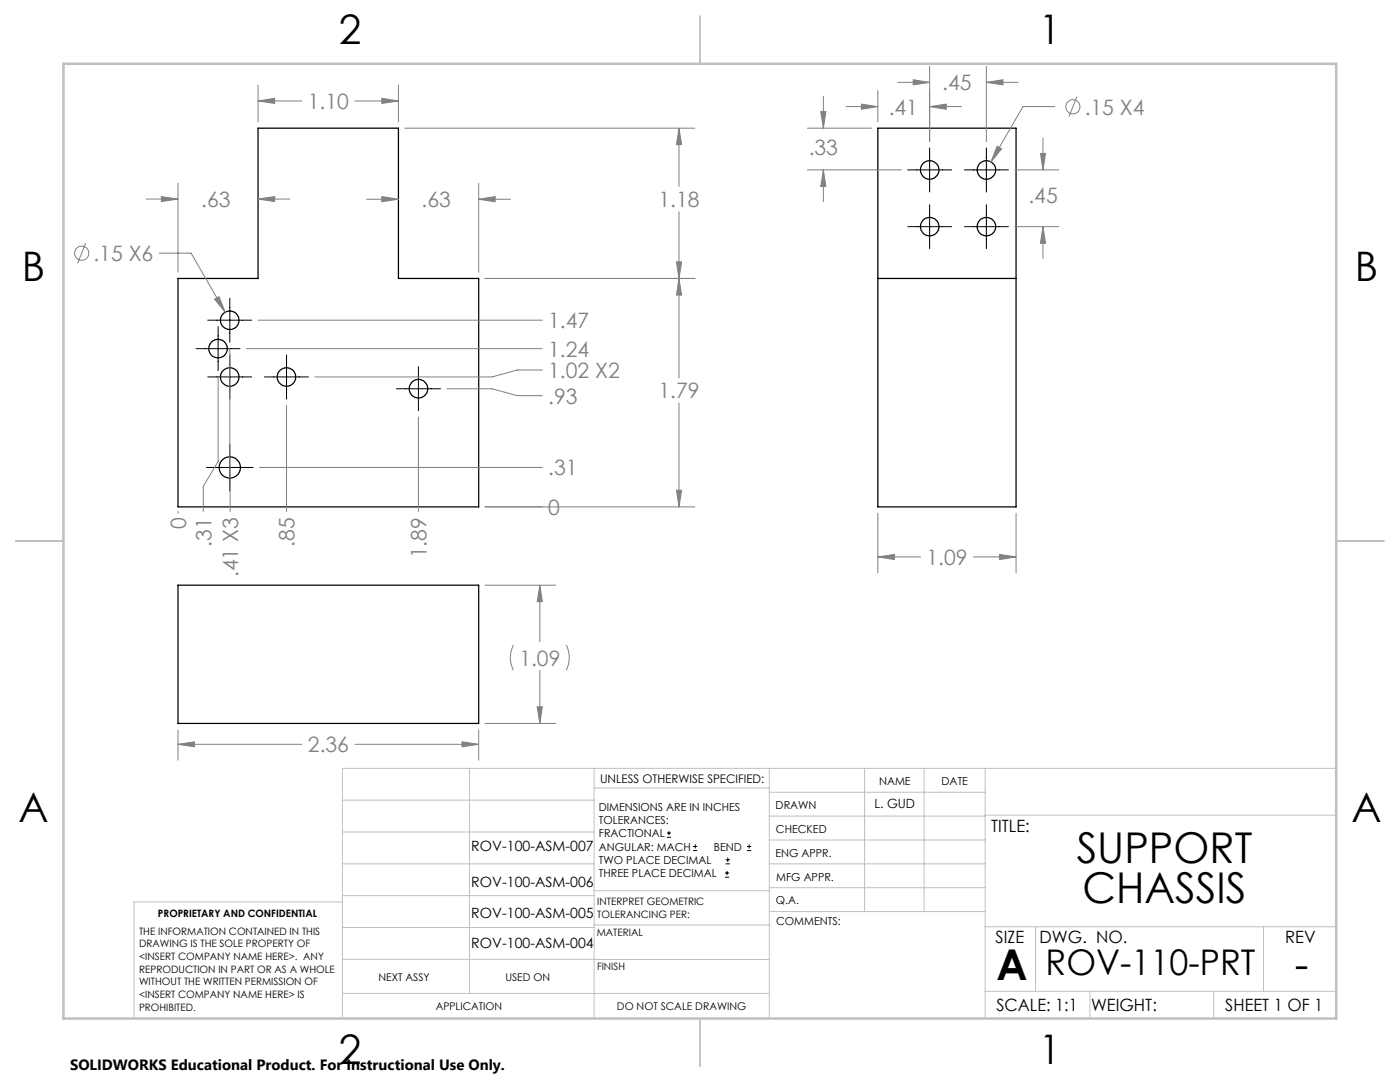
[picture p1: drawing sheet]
<svg xmlns="http://www.w3.org/2000/svg" width="279mm" height="216mm" viewBox="0 0 279 216" stroke-linecap="round" stroke-linejoin="round" font-family="sans-serif">
<g fill="none" stroke="#000" stroke-width=".25">
<path d="M51.5 25.6h28v30h16v45.5h-60v-45.5h16zM175.2 25.6h27.6v75.5h-27.6zM175.2 55.6h27.6M35.5 116.8h60v27.6h-60z"/>
<circle cx="185.5" cy="33.9" r="1.84"/>
<circle cx="196.9" cy="33.9" r="1.84"/>
<circle cx="185.5" cy="45.2" r="1.84"/>
<circle cx="196.9" cy="45.2" r="1.84"/>
<circle cx="43.5" cy="69.6" r="1.85"/>
<circle cx="45.8" cy="75.2" r="1.85"/>
<circle cx="45.8" cy="63.9" r="1.85"/>
<circle cx="57.2" cy="75.2" r="1.85"/>
<circle cx="83.5" cy="77.6" r="1.85"/>
<circle cx="45.9" cy="93.3" r="2.13"/>
</g>
<g fill="none" stroke="#808080" stroke-width=".2">
<path d="M51.5 17v7.3M76.2 19.6l3.3 .5-3.3 .5zM79.5 17v7.3M164.3 19.2v6.4M175.2 18.1v6.2M179.2 16.4h6.3M182.2 15.9l3.3 .5-3.3 .5zM185.5 13.3v15M196.8 16.4l3.4-.5v1zM196.8 13.3v15M196.8 16.4h6.4M214.9 19.3l-1.6 4"/>
<path d="M29.2 39.7h6.3M32.2 39.2l3.3 .5-3.3 .5zM35.5 36.5v17.8M51.5 20.1l3.3-.5v1zM51.5 39.7l3.3-.5v1zM51.5 20.1h8.8M51.5 39.7h6.4M70.8 20.1h8.7M73.2 39.8h6.3M76.2 39.2l3.3 .6-3.3 .5zM80.8 25.6h57.9M95.5 39.8l3.3-.6v1.1z"/>
<path d="M95.5 36.6v17.7M95.5 39.8h6.4M135.5 25.6l.5 3.3h-1zM135.5 25.6v11.6M161.1 25.6h12.8M161.1 33.9h18.8M163.8 22.3h1l-.5 3.3zM164.3 33.9l.5 3.3h-1zM164.3 33.9v6.4M168.8 21.3h6.4M171.9 20.8l3.3 .5-3.3 .5zM185.5 21.3l3.3-.5v1z"/>
<path d="M185.5 21.3h6.4M199 29.2l.9 .5-2.1 2.6zM202.5 33.9h8.8M207.6 30.6h1.1l-.6 3.3zM208.1 27.6v6.3M210.5 21.3h-6.3l-6.4 11M17.1 48.5l-1.6 4M31.8 50.5h6.3l6.8 11.8M42.8 59.7l.9-.5 1.2 3.1zM96.8 55.6h41.9M135 52.2h1l-.5 3.4zM135.5 55.6l.5 3.3h-1z"/>
<path d="M135.5 42.3v33.1M202.5 45.2h8.8M208.1 45.2l.6 3.3h-1.1zM208.1 45.2v6.4M43.5 75.2v16.9l-2.9 4.9v5.1M45.9 69.6v32.5M49.2 69.6h59M51.5 63.9h56.7M89.2 77.6h9l5 1.4h5M108.2 73.8h-5l-5 1.4h-35.4M51.8 93.3h56.4M57.2 80.9v21.2"/>
<path d="M83.5 83.2v18.9M135 97.8h1l-.5 3.3zM135.5 80.4v20.7M35.5 102.1v.3M96.8 101.1h41.9M96.8 116.8h14.1M107.7 116.8l.5 3.3h-1zM107.7 116.8v11.3M175.2 111.1l3.3-.5v1.1zM175.2 102.4v11.9M175.2 111.1h8.5M194.3 111.1h8.5"/>
<path d="M199.5 110.6l3.3 .5-3.3 .6zM202.8 102.4v11.9M102.4 128.7a5.6 5.6 0 0 0 0 5M107.7 133.7v10.7M113 128.7a5.6 5.6 0 0 1 0 5M35.5 148.5l3.3-.5v1zM35.5 145.6v6.1M35.5 148.5h24.8M70.8 148.5h24.7M92.2 148l3.3 .5-3.3 .5zM95.5 145.6v6.1M96.8 144.4h14.1"/>
<path d="M107.2 141h1l-.5 3.4z"/>
<circle cx="214.1" cy="21.3" r="1.41"/>
<circle cx="16.3" cy="50.5" r="1.41"/>
</g>
<g fill="none" stroke="#000" stroke-width=".2">
<path d="M181.2 33.9h8.7M185.5 29.5v8.8M192.5 33.9h8.8M196.8 29.5v8.8M45.9 59.5v8.8M181.2 45.2h8.7M185.5 40.9v8.7M192.5 45.2h8.8M196.8 40.9v8.7M39.1 69.6h8.8M41.5 75.2h8.7M41.5 63.9h8.7"/>
<path d="M43.5 65.2v8.7M45.9 70.8v8.8M52.8 75.2h8.8M57.2 70.8v8.8M79.1 77.6h8.8M83.5 73.2v8.8M41.2 93.3h9.3M45.9 88.6v9.4M133.1 167.1h.8M133.1 166.2h.8M133.5 165.8v.9M138.3 169.7h.8"/>
<path d="M138.3 168.9h.8M138.7 168.5v.8M144.7 175h.8M144.7 174.2h.8M144.8 172.4h.9M144.8 171.6h.9M145.1 173.8v.8M145.2 171.1v.9M149.1 169.7h.8M149.1 168.9h.8M149.5 168.5v.8"/>
</g>
<g fill="none" stroke="#c0c0c0" stroke-width=".2">
<path d="M68.3 159.7h50.3M93.7 153.3v44.9M118.6 153.3v49.9M118.6 157.2h34.9M153.5 153.3v49.9M153.5 158.1h43.1M172.5 153.3v28.6M184.4 153.3v28.6M196.6 153.3v49.9M266.7 153.3h-198.4v49.9M68.3 178.7h50.3M68.3 172.4h50.3"/>
<path d="M68.3 166h50.3M68.3 180h-41.6v23.2M118.6 177.7h35M153.5 167.6h43.1M153.5 162.8h43.1M153.5 172.4h43.1M153.5 177.1h43.1M196.6 162.7h70.1M68.3 198.2h85.2M68.3 191.4l85.2 .1M68.3 185.1h50.3M118.6 184.6h35"/>
<path d="M153.6 181.9h43M196.6 197.8h70.1M196.6 184.9h70.1M206.7 184.9v12.9M217.5 197.8v5.4M242.2 197.8v5.4M252.2 184.9v12.9"/>
</g>
<path d="M139.7 3.2v9.5M3.1 107.9h9.6M266.7 107.9h9.5M139.7 203.2v9.6" fill="none" stroke="#c0c0c0" stroke-width=".25"/>
<path d="M12.7 12.7h254v190.5h-254z" fill="none" stroke="#c0c0c0" stroke-width=".5"/>
<path d="M135.5 55.6l.5 3.3h-1zM135 97.8h1l-.5 3.3zM135.5 25.6l.5 3.3h-1zM135 52.2h1l-.5 3.4zM51.5 20.1l3.3-.5v1zM76.2 19.6l3.3 .5-3.3 .5zM42.8 59.7l2.1 2.6-1.2-3.1zM95.5 39.8l3.3-.6v1.1zM76.2 39.2l3.3 .6-3.3 .5zM51.5 39.7l3.3-.5v1zM32.2 39.2l3.3 .5-3.3 .5zM175.2 111.1l3.3-.5v1.1zM199.5 110.6l3.3 .5-3.3 .6zM199 29.2l-1.2 3.1 2.1-2.6zM182.2 15.9l3.3 .5-3.3 .5zM196.8 16.4l3.4-.5v1zM207.6 30.6h1.1l-.6 3.3zM208.1 45.2l.6 3.3h-1.1zM171.9 20.8l3.3 .5-3.3 .5zM185.5 21.3l3.3-.5v1zM163.8 22.3h1l-.5 3.3zM164.3 33.9l.5 3.3h-1zM107.7 116.8l.5 3.3h-1zM107.2 141h1l-.5 3.4zM92.2 148l3.3 .5-3.3 .5zM35.5 148.5l3.3-.5v1z" fill="#808080"/>
<g font-size="8.5">
<text x="214.9" y="172.1">SUPPORT</text>
<text x="216" y="180.2">CHASSIS</text>
<text x="198.9" y="195.5">A</text>
<text x="258.4" y="195.4">-</text>
</g>
<g font-size="8.1">
<text x="67.6" y="8.9">2</text>
<text x="207.3" y="8.9">1</text>
<text x="4.4" y="56.2">B</text>
<text x="270.4" y="56.2">B</text>
<text x="3.7" y="164.1">A</text>
<text x="269.7" y="164.1">A</text>
<text x="67.6" y="212.4">2</text>
<text x="207.3" y="212.4">1</text>
</g>
<text font-size="7.1" x="208.7" y="194.6">ROV-110-PRT</text>
<g font-size="4.2" fill="#808080">
<text x="61.4" y="21.7">1.10</text>
<text x="177.4" y="22.9">.41</text>
<text x="188" y="18">.45</text>
<text x="216.5" y="22.8">.15 X4</text>
<text x="161.4" y="30.9">.33</text>
<text x="40.1" y="41.3">.63</text>
<text x="84.1" y="41.3">.63</text>
<text x="131.4" y="41.3">1.18</text>
<text x="205.2" y="40.5">.45</text>
<text x="18.6" y="52.1">.15 X6</text>
<text x="109.4" y="65.5">1.47</text>
<text x="109.4" y="71.1">1.24</text>
<text x="109.4" y="75.4">1.02 X2</text>
<text x="109.4" y="80.5">.93</text>
<text x="131.4" y="79.5">1.79</text>
<text x="109.4" y="94.9">.31</text>
<text x="37.1" y="105.6" transform="rotate(-90 37.1 105.6)">0</text>
<text x="109.4" y="102.7">0</text>
<text x="42.2" y="109.1" transform="rotate(-90 42.2 109.1)">.31</text>
<text x="58.8" y="109.1" transform="rotate(-90 58.8 109.1)">.85</text>
<text x="85.1" y="111.4" transform="rotate(-90 85.1 111.4)">1.89</text>
<text x="184.9" y="112.7">1.09</text>
<text x="47.6" y="115.2" transform="rotate(-90 47.6 115.2)">.41 X3</text>
<text x="103.6" y="132.8">1.09</text>
<text x="61.5" y="150.1">2.36</text>
</g>
<g font-size="3.4">
<text x="197.8" y="166">TITLE:</text>
<text x="198.7" y="188.1">SIZE</text>
<text x="207.5" y="188.1">DWG. NO.</text>
<text x="256.5" y="188.2">REV</text>
<text x="198.8" y="201.7">SCALE: 1:1</text>
<text x="217.7" y="201.8">WEIGHT:</text>
<text x="244.5" y="201.7">SHEET 1 OF 1</text>
</g>
<text font-size="3" x="14" y="213.5">SOLIDWORKS Educational Product. For Instructional Use Only.</text>
<g font-size="2.8">
<text x="94.1" y="169.7">ROV-100-ASM-007</text>
<text x="94.1" y="176.9">ROV-100-ASM-006</text>
<text x="94.1" y="183.1">ROV-100-ASM-005</text>
<text x="94.1" y="189.1">ROV-100-ASM-004</text>
</g>
<text font-size="2.5" x="174.5" y="161.3">L. GUD</text>
<text font-size="2.4" x="119.8" y="156.2">UNLESS OTHERWISE SPECIFIED:</text>
<g font-size="2.2">
<text x="119.5" y="161.8">DIMENSIONS ARE IN INCHES</text>
<text x="154.8" y="161.4">DRAWN</text>
<text x="175.4" y="156.6">NAME</text>
<text x="187.9" y="156.7">DATE</text>
<text x="119.5" y="164.4">TOLERANCES:</text>
<text x="119.5" y="167.1">FRACTIONAL</text>
<text x="154.9" y="166.3">CHECKED</text>
<text x="119.5" y="169.7">ANGULAR: MACH</text>
<text x="119.5" y="172.4">TWO PLACE DECIMAL</text>
<text x="142.5" y="169.7">BEND</text>
<text x="154.8" y="170.9">ENG APPR.</text>
<text x="119.5" y="175">THREE PLACE DECIMAL</text>
<text x="154.9" y="175.7">MFG APPR.</text>
<text x="154.9" y="180.4">Q.A.</text>
<text x="154.9" y="184.6">COMMENTS:</text>
</g>
<g font-size="2.1">
<text x="75.5" y="195.7">NEXT ASSY</text>
<text x="100.9" y="195.7">USED ON</text>
<text x="86.9" y="201.5">APPLICATION</text>
<text x="123.1" y="201.6">DO NOT SCALE DRAWING</text>
</g>
<g font-size="2">
<text x="31.5" y="182.9">PROPRIETARY AND CONFIDENTIAL</text>
<text x="119.2" y="180.6">INTERPRET GEOMETRIC</text>
<text x="119.2" y="183.1">TOLERANCING PER:</text>
<text x="27.8" y="186.5">THE INFORMATION CONTAINED IN THIS</text>
<text x="27.8" y="189">DRAWING IS THE SOLE PROPERTY OF</text>
<text x="27.8" y="191.6">&lt;INSERT COMPANY NAME HERE&gt;. ANY</text>
<text x="119.1" y="186.7">MATERIAL</text>
<text x="27.8" y="194.1">REPRODUCTION IN PART OR AS A WHOLE</text>
<text x="27.8" y="196.6">WITHOUT THE WRITTEN PERMISSION OF</text>
<text x="119.1" y="193.5">FINISH</text>
<text x="27.8" y="199.1">&lt;INSERT COMPANY NAME HERE&gt; IS</text>
<text x="27.8" y="201.7">PROHIBITED.</text>
</g>
</svg>
